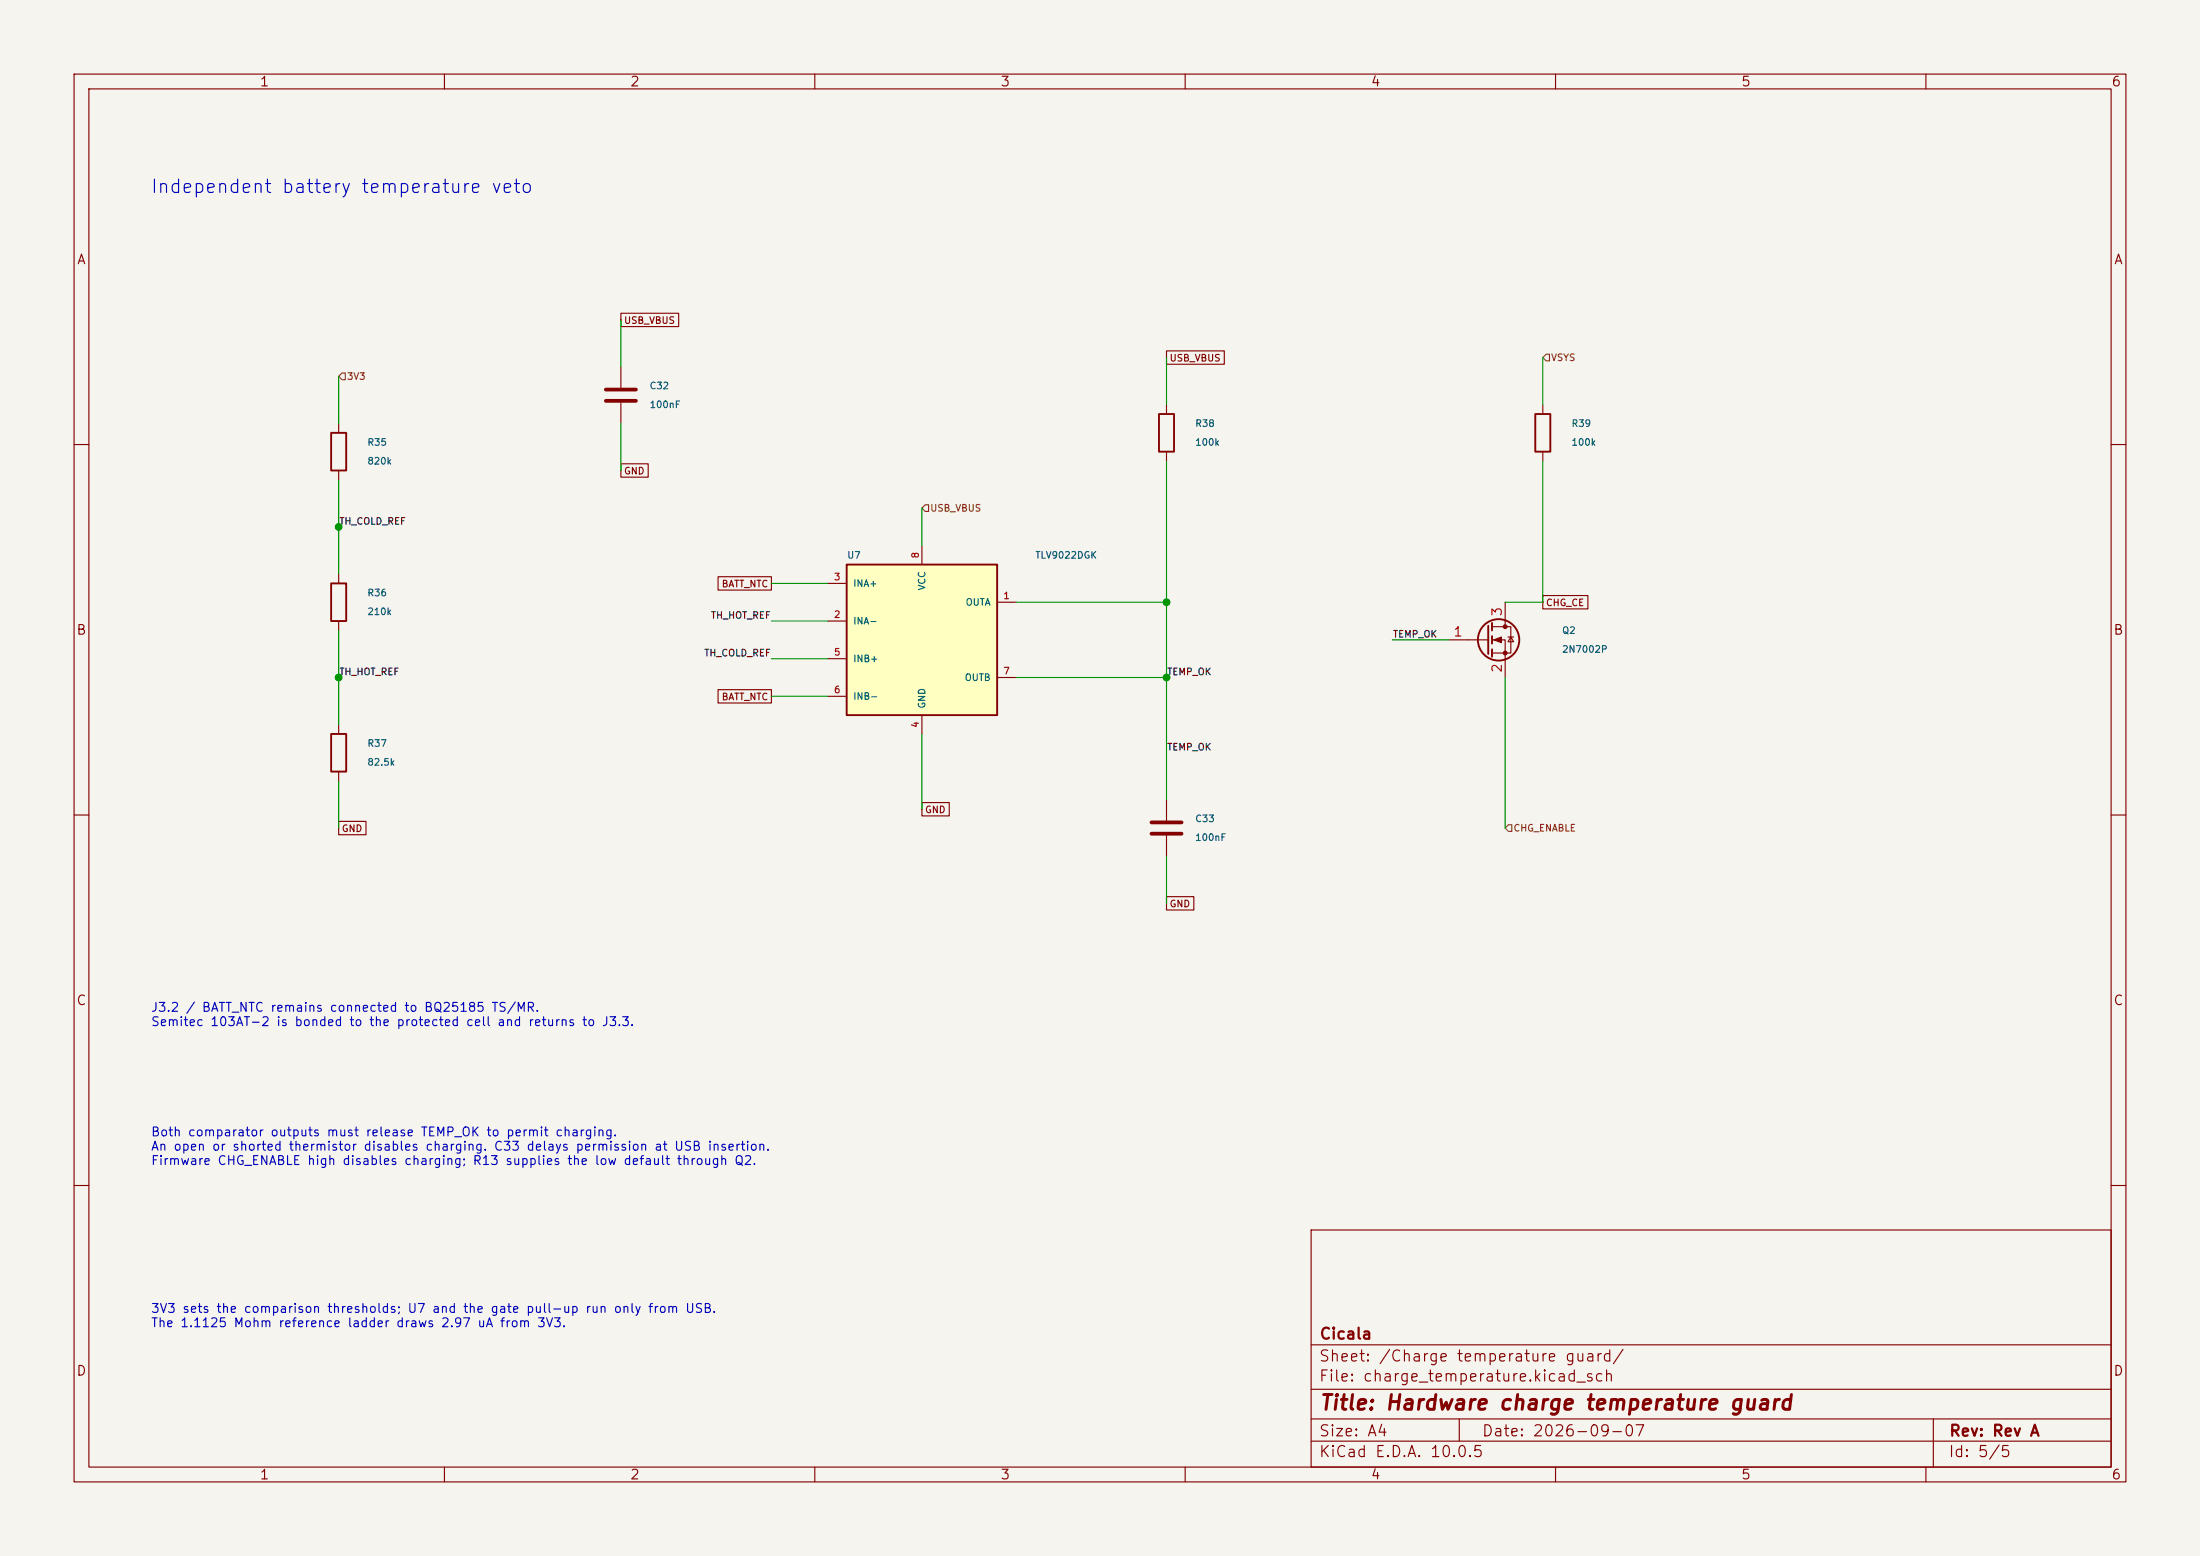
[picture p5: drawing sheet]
<svg xmlns="http://www.w3.org/2000/svg" width="297mm" height="210mm" viewBox="0 0 297 210" stroke-linecap="round" stroke-linejoin="round" font-family="sans-serif">
<path d="M0 0h297v210h-297z" fill="#f5f4ef" stroke="#f5f4ef" stroke-width=".14"/>
<g fill="none" stroke="#840000" stroke-width=".15">
<path d="M10 10h277v190h-277zM12 12h273v186h-273zM60 10v2M110 10v2M160 10v2M210 10v2M260 10v2M10 60h2M285 60h2M10 110h2M285 110h2M10 160h2"/>
<path d="M177 166h108v32h-108zM285 160h2M60 198v2M110 198v2M160 198v2M177 194.5h108M177 191.5h108M177 187.5h108M177 181.5h108M197 191.5v3M210 198v2M260 198v2"/>
<path d="M261 191.5v6.5"/>
</g>
<path d="M114.3 76.2h20.3v20.3h-20.3z" fill="#ffffc2"/>
<g fill="none" stroke="#840000" stroke-width=".25">
<path d="M44.7 58.4h2v5.1h-2zM156.5 55.9h2v5.1h-2zM207.3 55.9h2v5.1h-2zM44.7 78.7h2v5.1h-2zM114.3 76.2h20.3v20.3h-20.3zM44.7 99.1h2v5h-2zM200.9 84.5v3.8M201.4 84.1v1M201.4 85.9v1M201.4 87.6v1"/>
<circle cx="202.3" cy="86.4" r="2.79"/>
</g>
<g fill="none" stroke="#840000" stroke-width=".15">
<path d="M45.7 57.2v1.2M83.8 42.3h7.8v1.8h-7.8zM83.8 49.5v2.8M83.8 54.4v2.8M157.5 47.4h7.8v1.8h-7.8zM157.5 54.6v1.3M208.3 54.6v1.3M45.7 63.5v1.3M45.7 77.5v1.2M83.8 62.6h3.7v1.8h-3.7zM96.9 77.8h7.2v1.8h-7.2zM111.8 78.7h2.5"/>
<path d="M124.5 73.7v2.5M157.5 61v1.2M208.3 61v1.2M45.7 83.8v1.3M45.7 97.8v1.3M96.9 93.1h7.2v1.8h-7.2zM111.8 83.8h2.5M111.8 88.9h2.5M111.8 94h2.5M124.5 96.5v2.6M134.6 81.3h2.6M134.6 91.4h2.6"/>
<path d="M195.6 86.4h5.3M201.4 84.6h2.6v3.5h-2.6M201.4 86.4h1.8v5M203.2 81.3v3.3M203.6 86h.7M204 86l.3 .6h-.7zM208.3 80.4h6.1v1.8h-6.1zM45.7 110.9h3.7v1.8h-3.7zM45.7 104.1v1.3M124.5 108.3h3.6v1.8h-3.6zM157.5 108v2.7M157.5 112.8v2.8"/>
<path d="M157.5 121h3.7v1.8h-3.7z"/>
</g>
<path d="M81.8 52.6h4.1M81.8 54.1h4.1M155.4 111h4.1M155.4 112.5h4.1" fill="none" stroke="#840000" stroke-width=".51"/>
<g fill="#840000" stroke="#840000" stroke-width=".15">
<path d="M201.7 86.4l1-.4v.7z"/>
<circle cx="203.2" cy="84.6" r=".25"/>
<circle cx="203.2" cy="88.1" r=".25"/>
</g>
<path d="M45.7 50.8l.5-.4h.4v.9h-.4zM208.7 47.8h.5v.9h-.5l-.4-.4zM124.9 68.1h.5v.9h-.5l-.4-.4zM203.6 111.3h.5v.9h-.5l-.4-.4z" fill="none" stroke="#725600" stroke-width=".15"/>
<g fill="none" stroke="#009600" stroke-width=".15">
<path d="M45.7 50.8v6.4M83.8 43.2v6.3M83.8 57.2v6.3M157.5 48.3v6.3M208.3 48.3v6.3M45.7 64.8v12.7M104.1 78.7h7.7M124.5 68.6v5.1M157.5 62.2v45.8M208.3 62.2v19.1h-5.1M45.7 85.1v12.7M104.1 83.8h7.7"/>
<path d="M104.1 88.9h7.7M104.1 94h7.7M124.5 99.1v10.1M137.2 81.3h20.3M137.2 91.4h20.3M188 86.4h7.6M203.2 91.4v20.4M45.7 105.4v6.4M157.5 115.6v6.3"/>
</g>
<g fill="#009600" stroke="#009600" stroke-width=".14">
<circle cx="45.7" cy="71.1" r=".46"/>
<circle cx="45.7" cy="91.4" r=".46"/>
<circle cx="157.5" cy="91.4" r=".46"/>
<circle cx="157.5" cy="81.3" r=".46"/>
</g>
<text font-size="2" fill="#840000" x="178" y="190.8">Title: Hardware charge temperature guard</text>
<text font-size="1.8" fill="#0000c2" x="20.2" y="26.5">Independent battery temperature veto</text>
<g font-size="1.5" fill="#840000">
<text x="178" y="184.1">Sheet: /Charge temperature guard/</text>
<text x="178" y="181.1">Cicala</text>
<text x="178" y="186.8">File: charge_temperature.kicad_sch</text>
<text x="178" y="197">KiCad E.D.A. 10.0.5</text>
<text x="178" y="194.2">Size: A4</text>
<text x="200" y="194.2">Date: 2026-09-07</text>
<text x="263" y="197">Id: 5/5</text>
<text x="263" y="194.2">Rev: Rev A</text>
</g>
<g font-size="1.3" fill="#840000">
<text x="35" y="12">1</text>
<text x="85" y="12">2</text>
<text x="135" y="12">3</text>
<text x="185" y="12">4</text>
<text x="235" y="12">5</text>
<text x="285" y="12">6</text>
<text x="10.3" y="36">A</text>
<text x="285.3" y="36">A</text>
<text x="10.2" y="86">B</text>
<text x="285.2" y="86">B</text>
<text x="10.2" y="136">C</text>
<text x="285.2" y="136">C</text>
<text x="10.2" y="186">D</text>
<text x="285.2" y="186">D</text>
<text x="35" y="200">1</text>
<text x="85" y="200">2</text>
<text x="135" y="200">3</text>
<text x="185" y="200">4</text>
<text x="235" y="200">5</text>
<text x="285" y="200">6</text>
</g>
<g font-size="1.3" fill="#a90000">
<text x="203.1" y="83.3" transform="rotate(-90 203.1 83.3)">3</text>
<text x="196.1" y="86.2">1</text>
<text x="203.1" y="90.9" transform="rotate(-90 203.1 90.9)">2</text>
</g>
<g font-size="1.2" fill="#0000c2">
<text x="20.3" y="136.9">J3.2 / BATT_NTC remains connected to BQ25185 TS/MR.</text>
<text x="20.3" y="138.8">Semitec 103AT-2 is bonded to the protected cell and returns to J3.3.</text>
<text x="20.3" y="153.7">Both comparator outputs must release TEMP_OK to permit charging.</text>
<text x="20.3" y="155.6">An open or shorted thermistor disables charging. C33 delays permission at USB insertion.</text>
<text x="20.3" y="157.5">Firmware CHG_ENABLE high disables charging; R13 supplies the low default through Q2.</text>
<text x="20.3" y="177.5">3V3 sets the comparison thresholds; U7 and the gate pull-up run only from USB.</text>
<text x="20.3" y="179.4">The 1.1125 Mohm reference ladder draws 2.97 uA from 3V3.</text>
</g>
<g font-size=".9" fill="#840000">
<text x="84.2" y="43.9">USB_VBUS</text>
<text x="157.8" y="49">USB_VBUS</text>
<text x="84.2" y="64.2">GND</text>
<text x="97.4" y="79.5">BATT_NTC</text>
<text x="208.6" y="82">CHG_CE</text>
<text x="97.4" y="94.7">BATT_NTC</text>
<text x="46.1" y="112.5">GND</text>
<text x="124.8" y="110">GND</text>
<text x="157.8" y="122.7">GND</text>
</g>
<g font-size=".9" fill="#725600">
<text x="46.8" y="51.5">3V3</text>
<text x="209.3" y="48.9">VSYS</text>
<text x="125.5" y="69.3">USB_VBUS</text>
<text x="204.2" y="112.4">CHG_ENABLE</text>
</g>
<g font-size=".9" fill="#006464">
<text x="87.6" y="52.8">C32</text>
<text x="87.6" y="55.3">100nF</text>
<text x="161.3" y="57.8">R38</text>
<text x="212.1" y="57.8">R39</text>
<text x="49.5" y="60.4">R35</text>
<text x="49.5" y="62.9">820k</text>
<text x="161.3" y="60.4">100k</text>
<text x="212.1" y="60.4">100k</text>
<text x="114.3" y="75.6">U7</text>
<text x="139.7" y="75.6">TLV9022DGK</text>
<text x="49.5" y="80.7">R36</text>
<text x="49.5" y="83.2">210k</text>
<text x="115.1" y="79.4">INA+</text>
<text x="125.1" y="79.8" transform="rotate(-90 125.1 79.8)">VCC</text>
<text x="130.3" y="82">OUTA</text>
<text x="115.1" y="84.5">INA-</text>
<text x="115.1" y="89.6">INB+</text>
<text x="210.8" y="85.8">Q2</text>
<text x="210.8" y="88.3">2N7002P</text>
<text x="115.1" y="94.7">INB-</text>
<text x="125.1" y="95.7" transform="rotate(-90 125.1 95.7)">GND</text>
<text x="130.2" y="92.1">OUTB</text>
<text x="49.5" y="101">R37</text>
<text x="49.5" y="103.6">82.5k</text>
<text x="161.3" y="111.2">C33</text>
<text x="161.3" y="113.7">100nF</text>
</g>
<g font-size=".9" fill="#0f0f0f">
<text x="45.7" y="71">TH_COLD_REF</text>
<text x="95.9" y="83.7">TH_HOT_REF</text>
<text x="95" y="88.8">TH_COLD_REF</text>
<text x="188" y="86.3">TEMP_OK</text>
<text x="45.7" y="91.3">TH_HOT_REF</text>
<text x="157.5" y="91.3">TEMP_OK</text>
<text x="157.5" y="101.5">TEMP_OK</text>
</g>
<g font-size=".9" fill="#a90000">
<text x="124.3" y="75.4" transform="rotate(-90 124.3 75.4)">8</text>
<text x="112.5" y="83.6">2</text>
<text x="112.5" y="78.5">3</text>
<text x="135.4" y="81.1">1</text>
<text x="112.5" y="88.7">5</text>
<text x="112.5" y="93.8">6</text>
<text x="135.4" y="91.2">7</text>
<text x="124.3" y="98.3" transform="rotate(-90 124.3 98.3)">4</text>
</g>
</svg>
